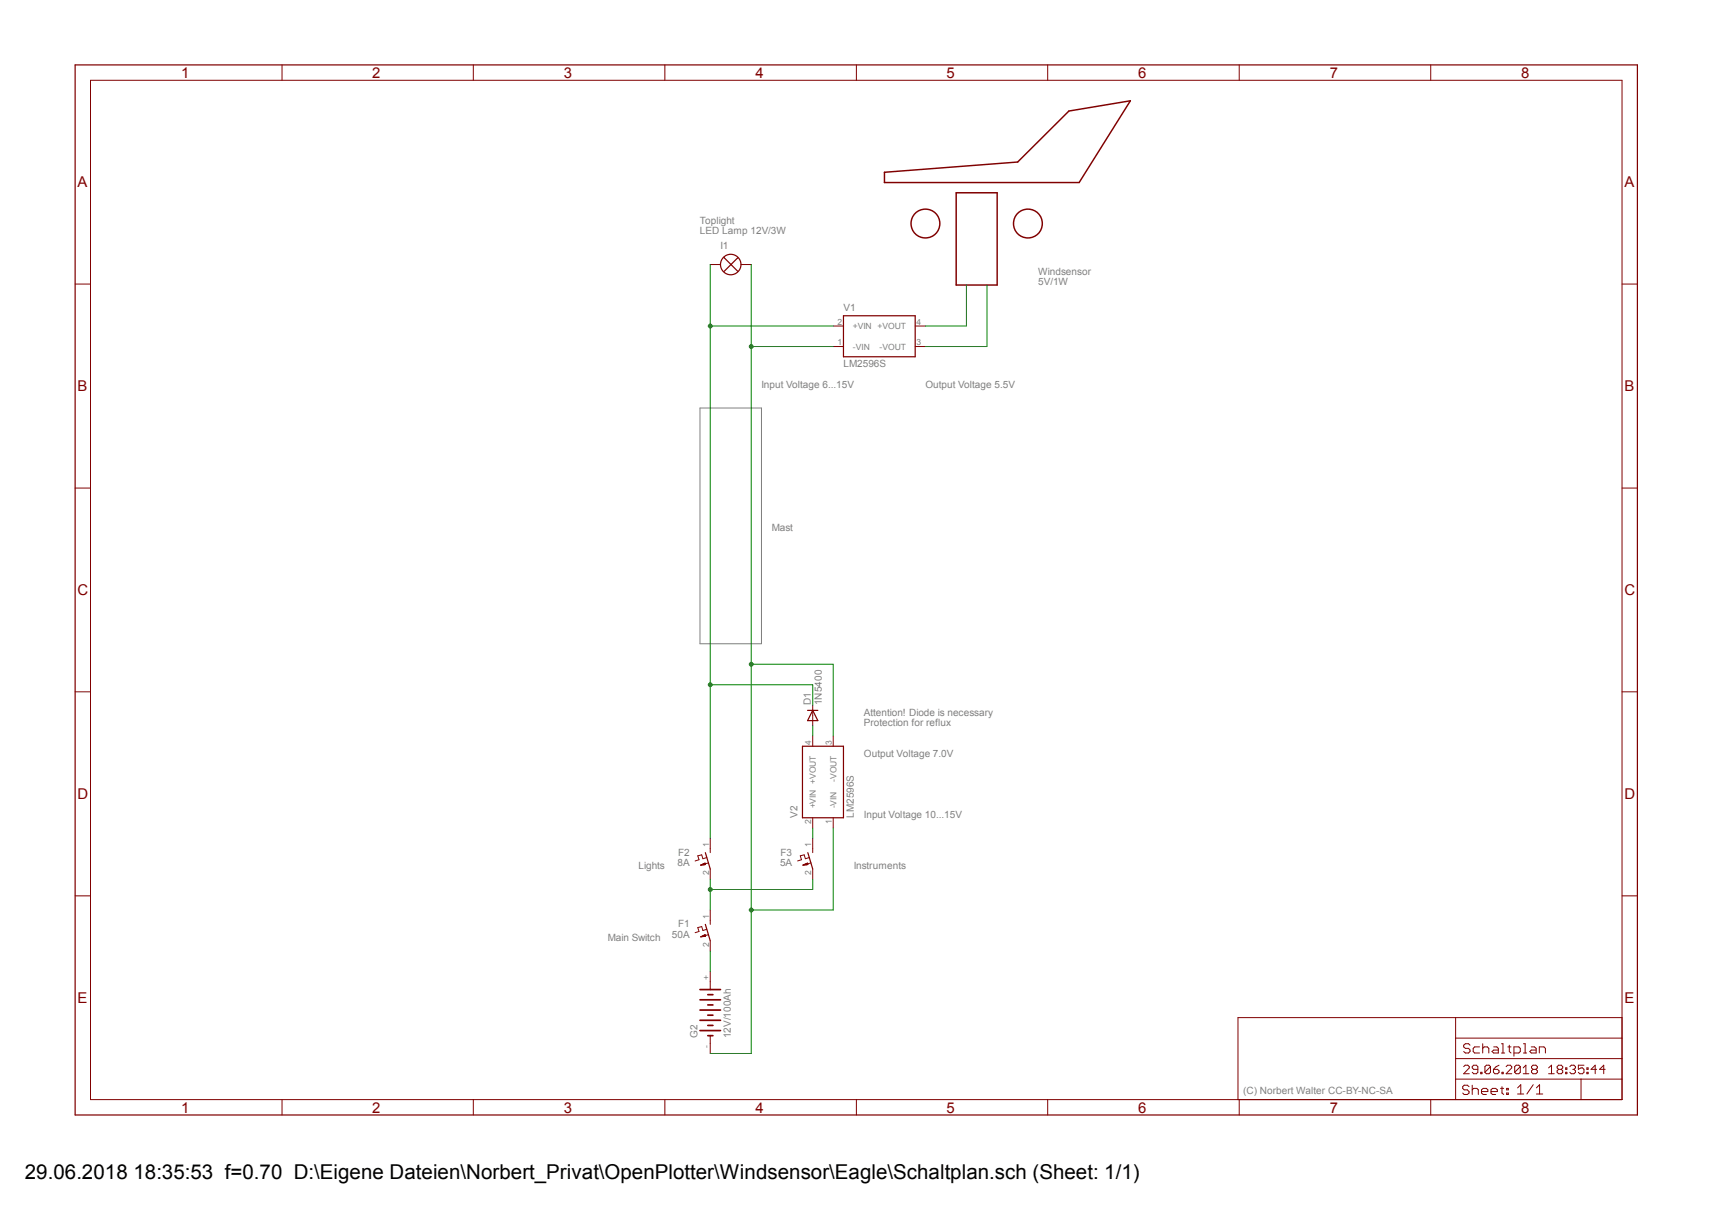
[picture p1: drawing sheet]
<svg xmlns="http://www.w3.org/2000/svg" width="297mm" height="210mm" viewBox="0 0 297 210" stroke-linecap="round" stroke-linejoin="round" font-family="sans-serif">
<path d="M121.5 70.8h10.6v40.9h-10.6z" fill="none" stroke="#808080" stroke-width=".17"/>
<g fill="none" stroke="#800000" stroke-width=".25">
<path d="M153.5 29.9l23.1-1.8 8.9-8.8 10.6-1.8-8.9 14.2h-33.7zM165.9 33.4h7.1v16h-7.1z"/>
<circle cx="160.6" cy="38.8" r="2.5"/>
<circle cx="178.3" cy="38.8" r="2.5"/>
</g>
<path d="M121.5 178.8h3.5M121.5 171.7h3.5M121.5 177h3.5M121.5 175.2h3.5M121.5 173.4h3.5M122.8 179.7h.9M122.8 177.9h.9M122.8 176.1h.9M122.8 174.3h.9M122.8 172.6h.9" fill="none" stroke="#800000" stroke-width=".3"/>
<g fill="none" stroke="#800000" stroke-width=".17">
<path d="M15.7 13.9h265.7v176.9h-265.7zM48.9 11.3v2.6M82.1 11.3v2.6M115.4 11.3v2.6M148.6 11.3v2.6M181.8 11.3v2.6M215 11.3v2.6M248.2 11.3v2.6M13 49.3h2.7M123.2 45.9h1.8M128.6 45.9h1.7M144.6 56.6h1.7"/>
<path d="M158.8 56.6h1.8M281.4 49.3h2.7M144.6 60.1h1.7M158.8 60.1h1.8M13 84.7h2.7M281.4 84.7h2.7M13 120h2.7M141 122.3v3.6M141 127.7v1.8M144.6 127.7v1.8M281.4 120h2.7M13 155.4h2.7"/>
<path d="M121.6 150.1h.1M121.7 150h.5M121.8 149.9h.6M121.9 149.9h.5M122 149.9h.4M122.1 149.8h.2M122.3 149.7h.1M122.3 149.7l.1 .3-.8 .1M122.3 149.7l-.7 .4M122.6 148.8l-.6 .2-.3-.7-.6 .2 .2 .6-.7 .3M122.9 149.7l-1.3 .4M123.2 145.4v2.5"/>
<path d="M123.2 150.7v1.8M123.2 157.9v2.5M139.3 150.1l.8-.4 .1 .3zM139.4 150.1h.1M139.5 150h.5M139.6 149.9h.6M139.7 149.9h.5M139.8 149.9h.3M139.9 149.8h.2M140 149.7h.1M140.4 148.8l-.7 .2-.2-.7-.7 .2 .3 .6-.7 .3M140.7 149.7l-1.4 .4"/>
<path d="M141 141.9v1.7M141 145.4v2.5M141 150.7v1.8M144.6 141.9v1.7M281.4 155.4h2.7M121.6 162.5h.3M121.7 162.4h.7M121.8 162.4h.6M122 162.3h.4M122.1 162.3h.2M122.2 162.2h.1M122.3 162.2h.1"/>
<path d="M122.4 162.4l-.1-.3-.7 .4M122.4 162.4l-.8 .1M122.6 161.2l-.6 .2-.3-.7-.6 .2 .2 .7-.7 .2M122.9 162.1l-1.3 .4M123.2 163.2v1.8M123.2 168.5v3.2M123.2 179.7v3.1M252.6 176.5v14.3M281.4 176.5h-66.6v14.3M48.9 190.8v2.6M82.1 190.8v2.6M115.4 190.8v2.6"/>
<path d="M148.6 190.8v2.6M181.8 190.8v2.6M215 190.8v2.6M248.2 190.8v2.6M252.6 187.2h28.8M252.6 183.6h28.8M252.6 180.1h28.8M254 185l.2-.2h.5l.2 .2v.3l-.9 1h.9M254.9 188.5l-.3-.2h-.6l-.2 .2v.3l.2 .3h.6l.3 .3v.2l-.3 .3h-.6l-.2-.3M255.1 181.3l-.3-.2h-.5l-.3 .2v.3l.3 .3h.5l.3 .3v.2l-.3 .3h-.5l-.3-.3M255.4 188.3v1.6M255.4 189.1l.3-.3h.5l.3 .3v.8"/>
<path d="M256.4 185.5h-.7l-.3-.2v-.3l.3-.2h.5l.2 .2v1l-.2 .3h-.5l-.3-.3M256.7 181.6h-.8l-.3 .3v.5l.3 .3h.8M256.9 186h.2v.3h-.2zM257 189.4h1.1v-.3l-.2-.3h-.6l-.3 .3v.5l.3 .3h.6M257.3 181.9l.2-.3h.6l.2 .3v.8M257.3 181.1v1.6M258.6 185v1l-.2 .3h-.5l-.3-.3M258.6 185l-.2-.2h-.5l-.3 .2v1M258.6 185l-1 1M258.7 189.4h1.1v-.3l-.3-.3h-.6l-.2 .3v.5l.2 .3h.6M259.1 185.5h.7l.3 .3v.2l-.3 .3h-.4l-.3-.3zM259.2 181.6h.5l.3 .3v.8h-.8l-.3-.3 .3-.2h.8"/>
<path d="M260.1 184.8l-.5 .2-.5 .5M260.3 188.8h.6M260.5 181.1h.3v1.6M260.5 182.7h.6M260.6 186h.2v.3h-.2zM260.6 188.5v1.1l.3 .3M261.3 185l.3-.2h.4l.3 .2v.3l-1 1h1M261.4 188.8h.3v.3h-.3zM261.4 189.6h.3v.3h-.3zM261.6 181.6h.6M261.9 181.3v1.1l.3 .3M262.7 182.7h.8l.3-.3v-.5l-.3-.3h-.8v1.6"/>
<path d="M263.3 188.7l.6-.5v1.6M263.3 189.8h1.1M263.8 185v1l-.3 .3h-.4l-.3-.3M263.8 185l-.3-.2h-.4l-.3 .2v1M263.8 185l-1 1M264.3 186.3h1M264.3 185.3l.4-.5v1.5M264.3 181.1h.3v1.6M264.3 182.7h.6M265.7 181.6h.5l.3 .3v.8h-.8l-.3-.3 .3-.2h.8M266 185.5l-.3 .3v.2l.3 .3h.5l.2-.3v-.2l-.2-.3M266 185.5l-.3-.2v-.3l.3-.2h.5l.2 .2v.3l-.2 .2"/>
<path d="M266 185.5h.5M266 188.2l-1.1 1.6M266.6 189.8h1.1M266.6 188.7l.5-.5v1.6M267.1 182.7v-1.1h.8l.2 .3v.8M268.7 186.3h1M268.7 185.3l.5-.5v1.5M270.4 185.5l-.2 .3v.2l.2 .3h.5l.2-.3v-.2l-.2-.3M270.4 185.5l-.2-.2v-.3l.2-.2h.5l.2 .2v.3l-.2 .2M270.4 185.5h.5M271.6 186h.3v.3h-.3zM271.6 185.3h.3v.2h-.3z"/>
<path d="M272.4 185l.2-.2h.5l.2 .2v.3l-.2 .2M272.9 185.5h.2M273.1 185.5l.2 .3v.2l-.2 .3h-.5l-.2-.3M274.3 187.2v3.6M274.8 184.8h-.9v.7l.4-.2h.3l.2 .2v.5l-.2 .3h-.5l-.2-.3M275.3 186h.2v.3h-.2zM275.3 185.3h.2v.2h-.2zM277 185.5h-.9l.7-.7v1.5M278.5 185.5h-1l.8-.7v1.5"/>
</g>
<g fill="none" stroke="#800000" stroke-width=".21">
<path d="M13 11.3h271.1v182.1h-271.1zM125.6 44.6l2.4 2.5M128 44.7l-2.4 2.4M146.3 54.8h12.5v7.1h-12.5zM139.2 129.5h7.1v12.4h-7.1zM140.1 123.2h1.8M141 123.2l.9 1.8h-1.8zM122.4 147.9l.8 2.8M140.2 147.9l.8 2.8M122.4 160.4l.8 2.8"/>
<circle cx="126.8" cy="45.9" r="1.78"/>
</g>
<path d="M123.2 45.9v99.5M123.2 56.6h21.4M123.2 118.8h17.8v3.5" fill="none" stroke="#008000" stroke-width=".17"/>
<circle cx="123.2" cy="118.8" r=".33" fill="#008000"/>
<circle cx="123.2" cy="118.8" r=".33" fill="none" stroke="#008000" stroke-width=".17"/>
<circle cx="123.2" cy="56.6" r=".33" fill="#008000"/>
<g fill="none" stroke="#008000" stroke-width=".17">
<path d="M123.2 152.5v5.4M141 152.5v1.8h-17.8"/>
<circle cx="123.2" cy="56.6" r=".33"/>
</g>
<circle cx="123.2" cy="154.3" r=".33" fill="#008000"/>
<g fill="none" stroke="#008000" stroke-width=".17">
<path d="M130.3 45.9v136.9h-7.1M130.3 60.1h14.3M130.3 115.2h14.3v12.5M144.6 143.6v14.3h-14.3M123.2 165v3.5"/>
<circle cx="123.2" cy="154.3" r=".33"/>
</g>
<circle cx="130.3" cy="115.2" r=".33" fill="#008000"/>
<circle cx="130.3" cy="115.2" r=".33" fill="none" stroke="#008000" stroke-width=".17"/>
<circle cx="130.3" cy="157.9" r=".33" fill="#008000"/>
<circle cx="130.3" cy="157.9" r=".33" fill="none" stroke="#008000" stroke-width=".17"/>
<circle cx="130.3" cy="60.1" r=".33" fill="#008000"/>
<g fill="none" stroke="#008000" stroke-width=".17">
<path d="M167.7 49.4v7.2h-7.1M171.2 49.4v10.7h-10.6M141 125.9v1.8M141 143.6v1.8"/>
<circle cx="130.3" cy="60.1" r=".33"/>
</g>
<text font-size="3.6" x="4.3" y="204.6">29.06.2018 18:35:53 f=0.70 D:\Eigene Dateien\Norbert_Privat\OpenPlotter\Windsensor\Eagle\Schaltplan.sch (Sheet: 1/1)</text>
<g font-size="2.6" fill="#800000">
<text x="31.4" y="13.5">1</text>
<text x="64.6" y="13.5">2</text>
<text x="97.8" y="13.5">3</text>
<text x="131.1" y="13.5">4</text>
<text x="164.3" y="13.5">5</text>
<text x="197.5" y="13.5">6</text>
<text x="230.7" y="13.5">7</text>
<text x="263.9" y="13.5">8</text>
<text x="13.5" y="32.5">A</text>
<text x="281.9" y="32.5">A</text>
<text x="13.5" y="67.9">B</text>
<text x="281.9" y="67.9">B</text>
<text x="13.5" y="103.3">C</text>
<text x="281.9" y="103.3">C</text>
<text x="13.5" y="138.6">D</text>
<text x="281.9" y="138.6">D</text>
<text x="13.5" y="174">E</text>
<text x="281.9" y="174">E</text>
<text x="31.4" y="193">1</text>
<text x="64.6" y="193">2</text>
<text x="97.8" y="193">3</text>
<text x="131.1" y="193">4</text>
<text x="164.3" y="193">5</text>
<text x="197.5" y="193">6</text>
<text x="230.7" y="193">7</text>
<text x="263.9" y="193">8</text>
</g>
<g font-size="1.7" fill="#808080">
<text x="121.5" y="40.6">LED Lamp 12V/3W</text>
<text x="121.5" y="38.8">Toplight</text>
<text x="125" y="43.2">I1</text>
<text x="180.1" y="47.7">Windsensor</text>
<text x="146.3" y="53.9">V1</text>
<text x="180.1" y="49.4">5V/1W</text>
<text x="146.3" y="63.7">LM2596S</text>
<text x="132.1" y="67.2">Input Voltage 6...15V</text>
<text x="160.6" y="67.2">Output Voltage 5.5V</text>
<text x="133.9" y="92.1">Mast</text>
<text x="140.7" y="122.3" transform="rotate(-90 140.7 122.3)">D1</text>
<text x="142.6" y="122.3" transform="rotate(-90 142.6 122.3)">1N5400</text>
<text x="149.9" y="124.1">Attention! Diode is necessary</text>
<text x="149.9" y="125.9">Protection for reflux</text>
<text x="149.9" y="131.2">Output Voltage 7.0V</text>
<text x="138.3" y="141.9" transform="rotate(-90 138.3 141.9)">V2</text>
<text x="148.1" y="141.9" transform="rotate(-90 148.1 141.9)">LM2596S</text>
<text x="149.9" y="141.9">Input Voltage 10...15V</text>
<text x="117.6" y="148.4">F2</text>
<text x="135.4" y="148.4">F3</text>
<text x="110.8" y="150.7">Lights</text>
<text x="117.6" y="150.2">8A</text>
<text x="135.3" y="150.2">5A</text>
<text x="148.1" y="150.7">Instruments</text>
<text x="117.6" y="160.9">F1</text>
<text x="105.4" y="163.2">Main Switch</text>
<text x="116.6" y="162.6">50A</text>
<text x="121" y="180.1" transform="rotate(-90 121 180.1)">G2</text>
<text x="126.8" y="180.1" transform="rotate(-90 126.8 180.1)">12V/100Ah</text>
<text x="215.7" y="189.9">(C) Norbert Walter CC-BY-NC-SA</text>
</g>
<g font-size="1.5" fill="#808080">
<text x="145.3" y="56.3">2</text>
<text x="145.3" y="59.9">1</text>
<text x="148" y="57.1">+VIN +VOUT</text>
<text x="159" y="56.3">4</text>
<text x="159" y="59.9">3</text>
<text x="148" y="60.7">-VIN</text>
<text x="152.6" y="60.7">-VOUT</text>
<text x="140.8" y="129.2" transform="rotate(-90 140.8 129.2)">4</text>
<text x="144.3" y="129.2" transform="rotate(-90 144.3 129.2)">3</text>
<text x="145.1" y="135.6" transform="rotate(-90 145.1 135.6)">-VOUT</text>
<text x="140.8" y="142.9" transform="rotate(-90 140.8 142.9)">2</text>
<text x="141.6" y="140.3" transform="rotate(-90 141.6 140.3)">+VIN +VOUT</text>
<text x="144.3" y="142.9" transform="rotate(-90 144.3 142.9)">1</text>
<text x="145.1" y="140.3" transform="rotate(-90 145.1 140.3)">-VIN</text>
<text x="123" y="147" transform="rotate(-90 123 147)">1</text>
<text x="140.8" y="147" transform="rotate(-90 140.8 147)">1</text>
<text x="123" y="151.8" transform="rotate(-90 123 151.8)">2</text>
<text x="140.8" y="151.8" transform="rotate(-90 140.8 151.8)">2</text>
<text x="123" y="159.4" transform="rotate(-90 123 159.4)">1</text>
<text x="123" y="164.3" transform="rotate(-90 123 164.3)">2</text>
<text x="123" y="170.1" transform="rotate(-90 123 170.1)">+</text>
<text x="123" y="181.7" transform="rotate(-90 123 181.7)">-</text>
</g>
</svg>
